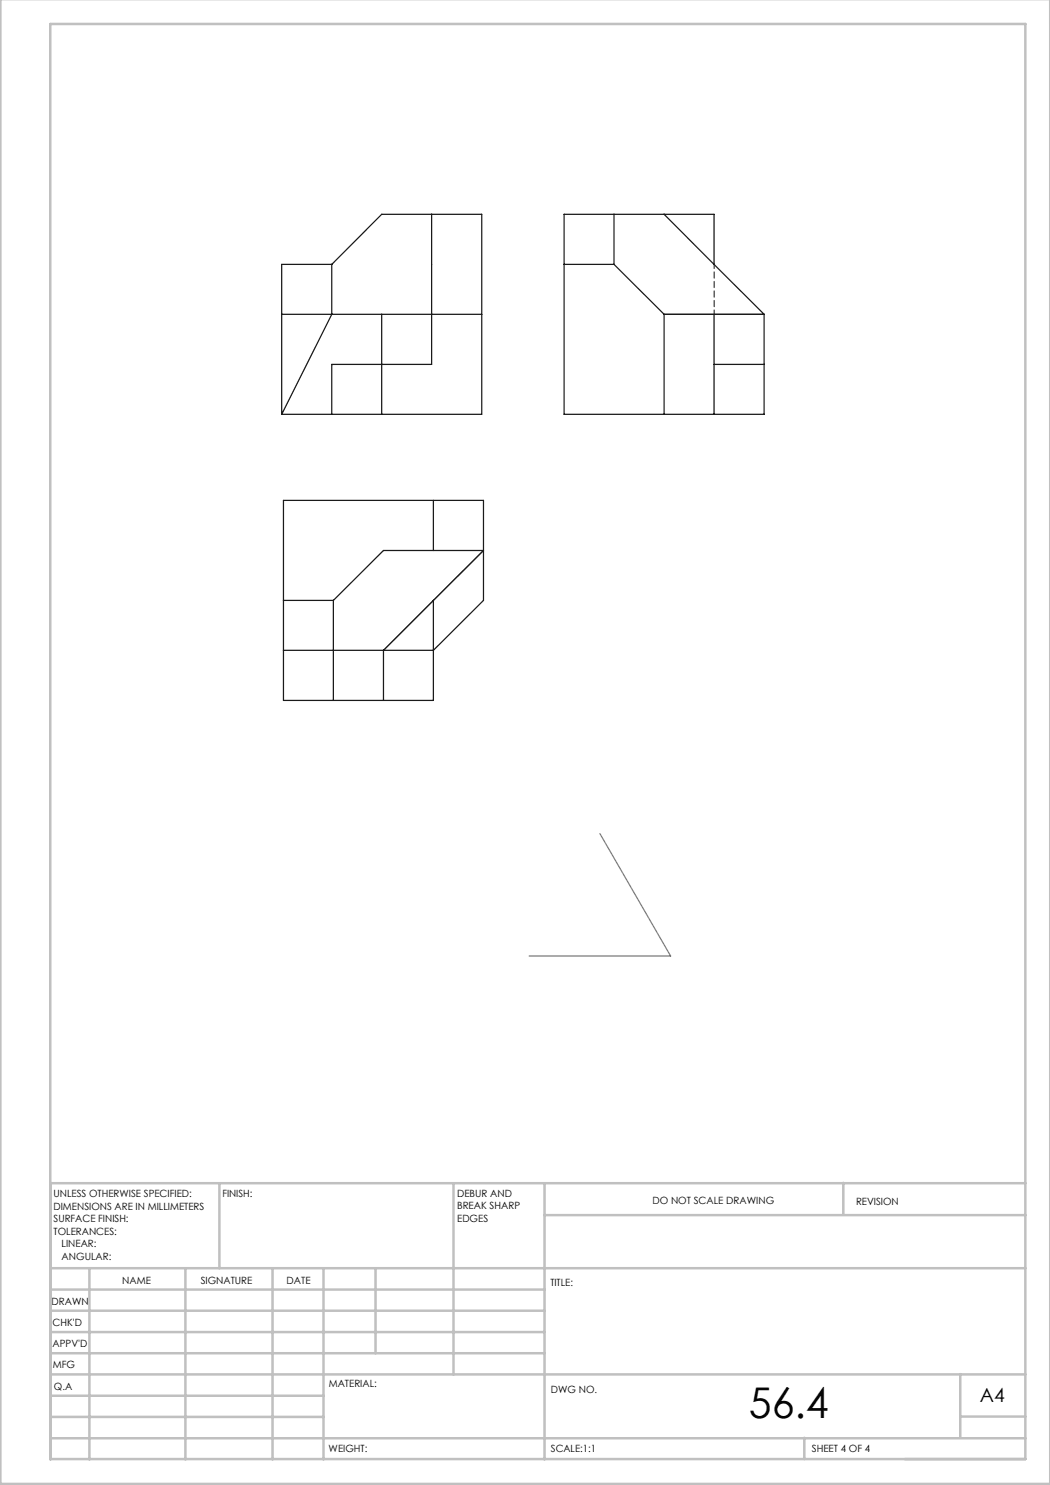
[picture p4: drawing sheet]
<svg xmlns="http://www.w3.org/2000/svg" width="210mm" height="297mm" viewBox="0 0 210 297" stroke-linecap="round" stroke-linejoin="round" font-family="sans-serif">
<path d="M132.8 62.9h20M96.7 110.1l-20 20" fill="none" stroke="#191924" stroke-width=".2"/>
<path d="M142.8 62.9v-10" fill="none" stroke="#191924" stroke-width=".2" stroke-dasharray="1.3 .6" stroke-dashoffset=".4"/>
<g fill="none" stroke="#191924" stroke-width=".25">
<path d="M66.4 52.9l9.9-10h20v40h-40M66.4 52.9v10l-10.1 20M66.4 52.9h-10.1v30M86.3 42.9v30h-19.9v10M112.8 52.9h10M122.8 52.9l10 10M122.8 42.9v10M132.8 42.9l10 10M142.8 52.9v-10h-30v40h40v-20M142.8 52.9l10 10M56.3 62.9h40M76.3 62.9v20"/>
<path d="M132.8 62.9h20M132.8 62.9v20M142.8 72.9h10M142.8 62.9v20M86.7 100.1v10M56.7 120.1h10M66.7 120.1l10-10h20l-20 20v10M66.7 120.1v20M86.7 120.1v20h-30v-40h40v20l-10 10h-30"/>
</g>
<g fill="none" stroke="#c0c0c0" stroke-width=".5">
<path d="M.1 -.1v296.9h209.9v-296.9M10.1 4.8h195v287h-195zM43.9 236.6v17M90.7 236.6v38.3M108.9 236.6v55.3M168.7 236.6v6.3M205.1 236.6h-195v55.3M10.1 253.6h195M10.1 257.9h98.8M17.9 253.6v38.3M37.1 253.6v38.3M54.5 253.6v38.3"/>
<path d="M64.7 253.6v38.3M75.1 253.6v17M108.9 243h96.2M10.1 270.6h98.8M10.1 266.4h98.8M10.1 262.1h98.8M10.1 279.1h54.6M10.1 274.9h195M192.1 274.8v12.7M10.1 287.7h195M10.1 283.4h54.6M160.9 287.5v4.3"/>
<path d="M192.1 283.3h13"/>
</g>
<path d="M120 166.7l14.1 24.5h-28.3" fill="none" stroke="#808080" stroke-width=".25"/>
<text font-size="8.5" x="149.8" y="283.5">56.4</text>
<text font-size="3.9" x="196" y="280.4">A4</text>
<g font-size="2">
<text x="10.7" y="239.5">UNLESS OTHERWISE SPECIFIED:</text>
<text x="44.5" y="239.5">FINISH:</text>
<text x="91.4" y="239.4">DEBUR AND</text>
<text x="10.7" y="242">DIMENSIONS ARE IN MILLIMETERS</text>
<text x="10.7" y="244.5">SURFACE FINISH:</text>
<text x="91.4" y="241.9">BREAK SHARP</text>
<text x="91.4" y="244.4">EDGES</text>
<text x="130.5" y="240.8">DO NOT SCALE DRAWING</text>
<text x="171.2" y="241">REVISION</text>
<text x="10.7" y="247">TOLERANCES:</text>
<text x="12.3" y="249.5">LINEAR:</text>
<text x="12.3" y="252">ANGULAR:</text>
<text x="24.4" y="256.9">NAME</text>
<text x="40.1" y="256.8">SIGNATURE</text>
<text x="57.3" y="256.8">DATE</text>
<text x="110.1" y="257.1">TITLE:</text>
<text x="10.3" y="260.9">DRAWN</text>
<text x="10.5" y="269.3">APPV'D</text>
<text x="10.5" y="265.2">CHK'D</text>
<text x="10.6" y="273.6">MFG</text>
<text x="10.8" y="278">Q.A</text>
<text x="65.8" y="277.4">MATERIAL:</text>
<text x="110.2" y="278.5">DWG NO.</text>
<text x="65.7" y="290.4">WEIGHT:</text>
<text x="110.2" y="290.5">SCALE:1:1</text>
<text x="162.4" y="290.4">SHEET 4 OF 4</text>
</g>
</svg>
